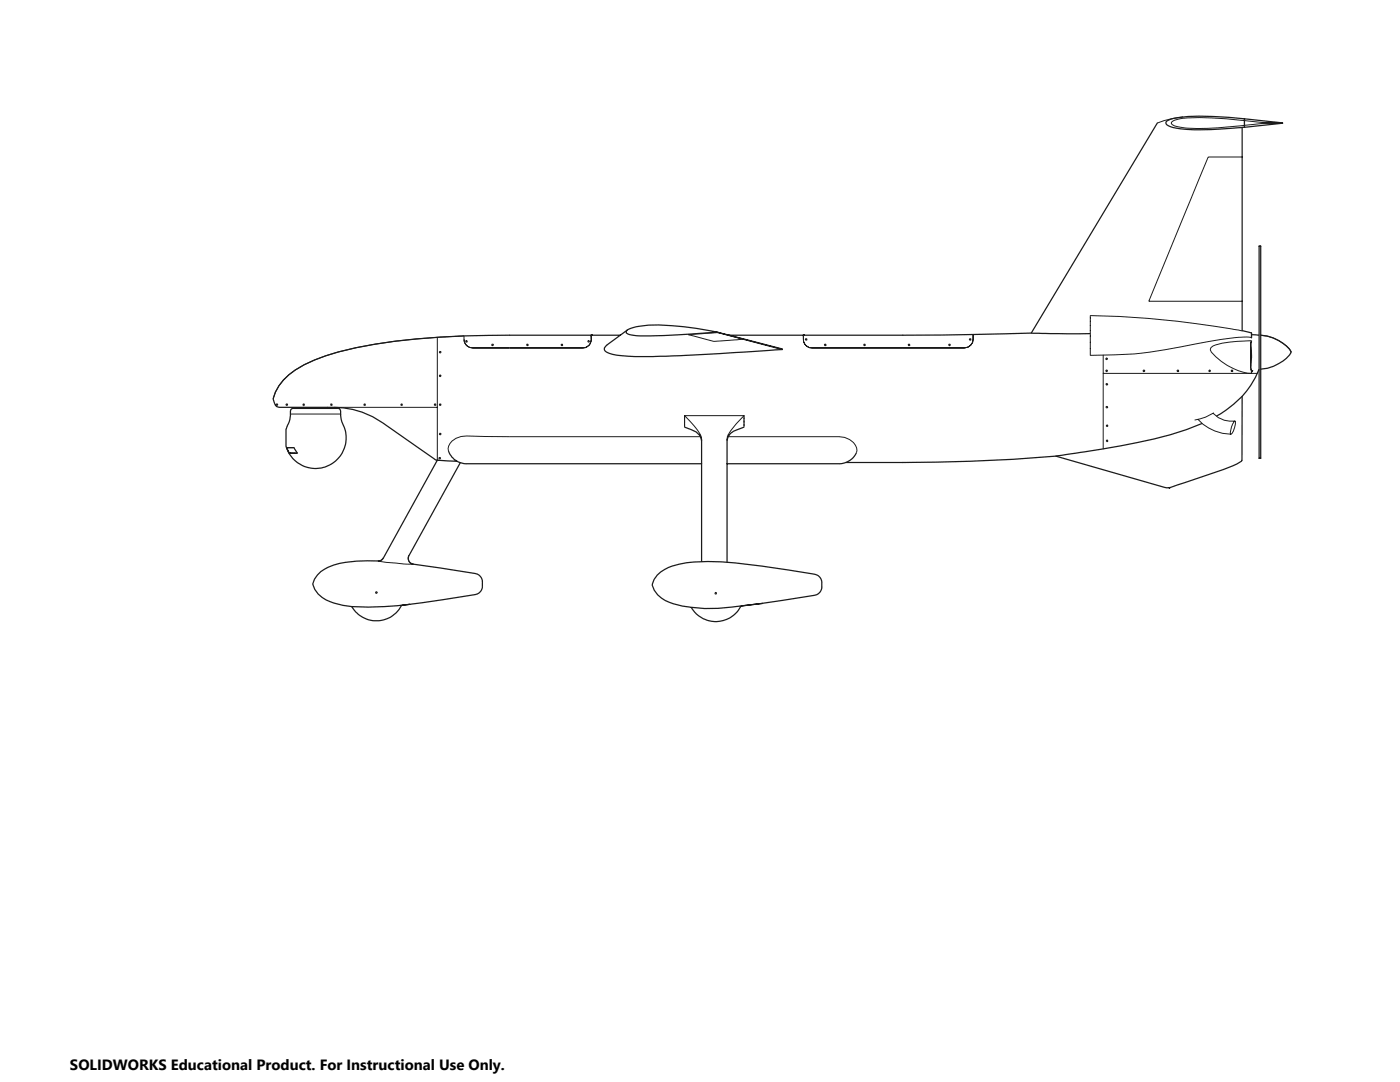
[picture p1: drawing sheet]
<svg xmlns="http://www.w3.org/2000/svg" width="279mm" height="216mm" viewBox="0 0 279 216" stroke-linecap="round" stroke-linejoin="round" font-family="sans-serif">
<g fill="none" stroke="#191924" stroke-width=".2">
<path d="M236.1 23.3l-2.3 .4-2.8 .9M247.9 31.3h-6.8l-11.8 28.8h18.6M248.4 25v.4M248.4 24.1v.9M248.4 24.1l4.3 .4h3.3M248.4 23.7v.4M248.4 24.1a59.9 59.9 0 0 0-13-.4 2.11 2.11 0 0 0-1.6 .9 1.21 1.21 0 0 0 1.1 .7l2 .3a63.7 63.7 0 0 0 11.2-.6h.3M256 24.6h-3.3l-4.3 .4M87.3 67.3v24.5M101.7 69.4h-7.4a1.86 1.86 0 0 1-1.7-2.4 114.9 114.9 0 0 0-25.1 3.2 27.9 27.9 0 0 0-9.9 4.6 9.3 9.3 0 0 0-3.1 4.8M101.7 66.9h.1M118 66.9a1.92 1.92 0 0 1-1.7 2.5h-14.6"/>
<path d="M143.1 66.3h.1M143.3 66.4l-5.9 .4 5.1 1.3 5.9-.4M156.1 69.6v.1M180.2 66.9h.1M194.2 66.7v.2a1.97 1.97 0 0 1-1.7 2.5h-30.5a1.68 1.68 0 0 1-1.7-1.7v-.8M220.2 70.9v18.7M220.2 74.5h30.7M247.9 66h-.3a191 191 0 0 0-30-3v7.9a84.2 84.2 0 0 0 21.1-2.3l7.7-1.2 2.4-.2 1 .2M249.8 68l-1.5 .1a20.1 20.1 0 0 0-6.2 .9l-.4 .4-.2 .4a9.8 9.8 0 0 0 4.7 3.8 8.9 8.9 0 0 0 3.6 .9M251.6 66.9a7.7 7.7 0 0 1 6.1 3.4M58 82.6h10M66.6 81.3h20.7"/>
<path d="M101.7 87.1l-8.6-.1a3.3 3.3 0 0 0-3.7 2.5l.1 .5M101.7 87.1h38.1M136.6 82.9v2.3M136.6 82.9h11.9M136.6 82.9a18.8 18.8 0 0 1 3.1 3.7M145.3 87.1h22.2a3.2 3.2 0 0 1 3.5 2.8l-.1 .4M148.5 82.9l-1.5 1.6-1.6 2.1M148.5 82.9v2.3M232.5 97.2l-.1 .1M239.1 83.7a9.2 9.2 0 0 0 6.5 2.9M242.1 82.4a5.1 5.1 0 0 0 4.4 1.6M242.3 82.4l-1.7 .8-2.2 .6"/>
<path d="M246.3 84.1l.2-.1a2.99 2.99 0 0 1-.9 2.6 3.8 3.8 0 0 1 .7-2.5zM81.6 110.8a1.15 1.15 0 0 0 .9 1.8 36 36 0 0 1-7-.7 1.03 1.03 0 0 0 1-.6"/>
<circle cx="87.8" cy="70.3" r=".15"/>
<circle cx="87.9" cy="75" r=".14"/>
<circle cx="93.1" cy="68.1" r=".16"/>
<circle cx="98.3" cy="68.8" r=".15"/>
<circle cx="105.3" cy="68.8" r=".16"/>
<circle cx="112.1" cy="68.8" r=".15"/>
<circle cx="117.5" cy="68.1" r=".15"/>
<circle cx="160.9" cy="67.7" r=".16"/>
<circle cx="164.7" cy="68.8" r=".16"/>
<circle cx="172.5" cy="68.8" r=".16"/>
<circle cx="181.4" cy="68.8" r=".16"/>
<circle cx="189.5" cy="68.8" r=".16"/>
<circle cx="193.6" cy="67.7" r=".16"/>
<circle cx="220.8" cy="71.6" r=".15"/>
<circle cx="220.9" cy="74" r=".15"/>
<circle cx="220.9" cy="76.7" r=".15"/>
<circle cx="228.3" cy="74" r=".14"/>
<circle cx="235.1" cy="74" r=".15"/>
<circle cx="241.4" cy="74" r=".14"/>
<circle cx="245.9" cy="74" r=".15"/>
<circle cx="55.2" cy="80.7" r=".15"/>
<circle cx="57.2" cy="80.7" r=".16"/>
<circle cx="60.6" cy="80.7" r=".15"/>
<circle cx="66.1" cy="80.7" r=".16"/>
<circle cx="72.8" cy="80.7" r=".15"/>
<circle cx="80.1" cy="80.7" r=".15"/>
<circle cx="86.8" cy="80.7" r=".16"/>
<circle cx="87.7" cy="91.4" r=".15"/>
<circle cx="87.8" cy="80.7" r=".15"/>
<circle cx="87.8" cy="86.6" r=".15"/>
<circle cx="220.9" cy="81.2" r=".16"/>
<circle cx="221" cy="88" r=".14"/>
<circle cx="221" cy="85" r=".14"/>
<circle cx="75.1" cy="118.2" r=".15"/>
<circle cx="142.8" cy="118.4" r=".15"/>
</g>
<g fill="none" stroke="#191924" stroke-width=".25">
<path d="M231 24.6l-25.2 41.9M247.9 25.4v40.6M248.4 23.7l7.6 .9-7.6 .8M248.4 23.7v1.7M248.4 25.4h-.5M248.4 23.7a49.4 49.4 0 0 0-14.1-.1l-1.4 .5-.2 .5a2.35 2.35 0 0 0 2.1 1 57.7 57.7 0 0 0 12.5-.1l.6-.1M252.7 24.5v.1M251.3 49.1h.3v42.3h-.3zM118 66.9h.1M123.8 66.9a523.4 523.4 0 0 0-36.1 .4 93.9 93.9 0 0 0-22.6 3.7 20.4 20.4 0 0 0-8.5 4.8l-.9 1.2-.7 1.2-.5 1.4 .4 1.2M125.2 65.8l-4.1 3a.79 .79 0 0 0-.4 1.1l.5 .4a22.6 22.6 0 0 0 8.2 .9l11.7-.5 15-1-13-3.4M142.6 66.1v.1"/>
<path d="M142.6 66.2h.1M142.7 66.2h.1M142.7 66.2l.4 .1a111.9 111.9 0 0 1-16.6 .6l-.8-.1-.7-.4a.65 .65 0 0 1 .6-.8l.9-.3a20.9 20.9 0 0 1 7.5-.3 66.8 66.8 0 0 1 9.1 1.3M142.7 66.2l.4 .1M143.3 66.3l12.8 3.3M160.3 66.9h.1M205.8 66.5l-17.8 .4h-42.5M205.8 66.5l11.8 .1M247.9 79.1v12.9l-1.1 .6-2.7 1.1-10.6 3.6M247.9 66l1.9 .4v1M247.9 79.1a21.8 21.8 0 0 1-5.2 3.9M249.6 68.5l.2 2.7-.2 2.2"/>
<path d="M249.6 73.4l.2 .6M249.6 68.5v4.9M249.7 73.6l.1 .4M249.8 74h.1M249.8 68.1l-.2 .4M249.8 68v.1M249.8 74v.5M249.8 66.8l1.5 .1M251.3 73.7a17.5 17.5 0 0 1-3.4 5.4M251.6 66.9a7.9 7.9 0 0 1 6.1 3.4 7.8 7.8 0 0 1-6.1 3.4M54.9 80.8a1.79 1.79 0 0 0 1.9 .5h4a43.2 43.2 0 0 1 9.6 .4l1.8 .5 2.2 .9 1.9 1.2 10.5 7.4 .5 .1M54.9 80.8h.1"/>
<path d="M57.2 89.3h1.5l.7 1.1h-1.7zM58.2 81.6l9.2-.1a.54 .54 0 0 1 .6 .5l.2 1.9a6.3 6.3 0 0 1-1.5 8.3 6.1 6.1 0 0 1-9.6-3.2v-3.3l.8-2 .1-1.9zM60.6 81.3v.2M65.3 81.3v.2M87.3 91.8l-10.8 19.5a1.16 1.16 0 0 1-1 .6 21.7 21.7 0 0 0-10.1 1.3 5.1 5.1 0 0 0-3 3.4 5.8 5.8 0 0 0 4.2 3.7l1.8 .5 1.8 .2M87.3 91.8l3.9 .2M87.3 91.8h.1M89.5 90a3.8 3.8 0 0 0 3.6 2.5h46.9M91.9 92.3l-10.3 18.6a1.17 1.17 0 0 0 .9 1.7M136.6 85.2a7.7 7.7 0 0 1 3 1.6l.4 1.1M139.7 86.6l.3 1.1v24.3M145.4 86.6l-.3 1.1v24.5"/>
<path d="M148.5 85.2l-.8 .3a3.2 3.2 0 0 0-2.6 2.4M170.9 90.3a3.9 3.9 0 0 1-3.4 2.2h-22.4M210.7 91l21.7 6.3h.9M210.7 91a421.2 421.2 0 0 1-41.9 1.3M233.3 97.3h.1M233.4 97.3h.1M233.4 97.3h-.1M233.5 97.3h.1M233.5 97.3h-.2M239.9 84.5a86.3 86.3 0 0 1-19.9 5.1l-9.3 1.4M82.5 112.6l12.4 1.8a1.71 1.71 0 0 1 1.4 1.7v.8a1.71 1.71 0 0 1-1.4 1.7l-14.7 2.2a5.7 5.7 0 0 1-10 .2M131.2 114.8a9.5 9.5 0 0 1 5.8-2.5 52.8 52.8 0 0 1 15 .7l10.6 1.6a1.71 1.71 0 0 1 1.4 1.7v.8a1.71 1.71 0 0 1-1.4 1.7l-14.7 2.1a5.6 5.6 0 0 1-10 .3 10.5 10.5 0 0 1-6.7-2.5l-.6-.9-.5-1.1 .4-1.1z"/>
<path d="M81.8 120.6a65.2 65.2 0 0 1-11.6 .4M152.3 120.4a90.2 90.2 0 0 1-11.7 1l-2.7-.2"/>
</g>
<text font-size="3" x="14" y="213.5">SOLIDWORKS Educational Product. For Instructional Use Only.</text>
</svg>
